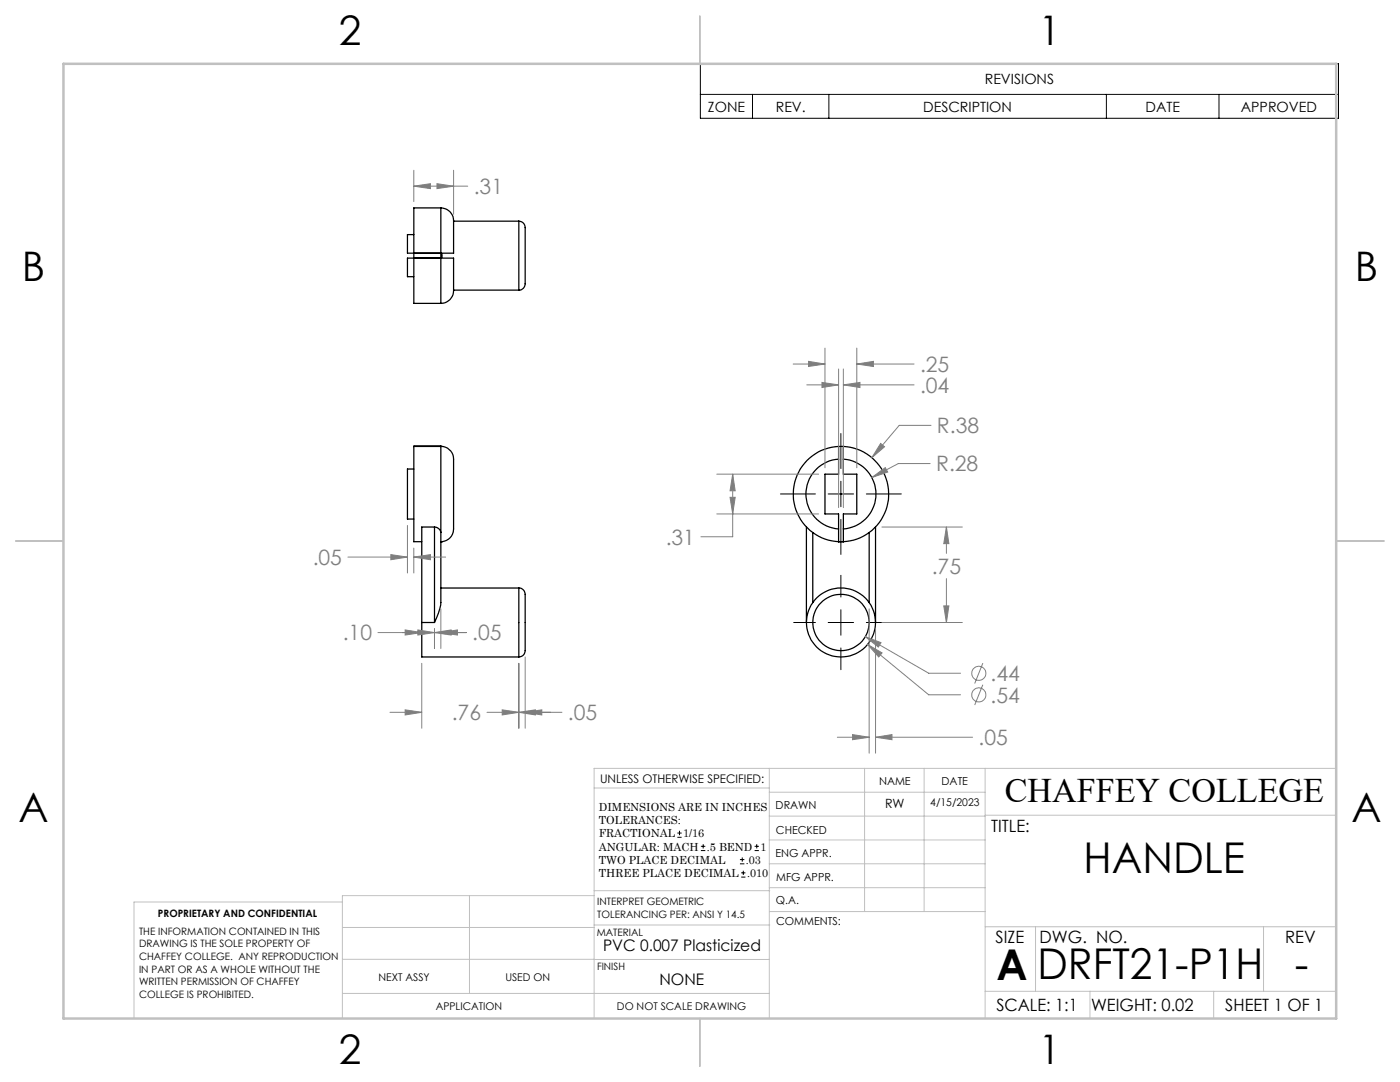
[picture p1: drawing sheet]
<svg xmlns="http://www.w3.org/2000/svg" width="279mm" height="216mm" viewBox="0 0 279 216" stroke-linecap="round" stroke-linejoin="round" font-family="sans-serif">
<g fill="none" stroke="#000" stroke-width=".25">
<path d="M82.6 46.8h-1.3v3.7h6.7M88 41.5a2.8 2.8 0 0 1 2.5 3.5v5.5h-2.5M88 51.5h2.5v5.5a2.8 2.8 0 0 1-2.5 3.5M88 41.5h-5.4v19h5.4M88 50.5v1M88 50.5a.62 .62 0 0 1 0 1M88 41.5v9M88 51.5v9M88 51.5h-6.7v3.7h1.3M90.5 57.9h13M90.5 44.1h13M103.5 44.1a1.54 1.54 0 0 1 1.3 2.1v9.8a1.47 1.47 0 0 1-1.3 1.9"/>
<path d="M103.5 44.1v13.8M82.6 89.1v19h1.6M82.6 89v.1M82.6 89h5.4M82.6 93.6h-1.3v10h1.3M88 89.1a2.71 2.71 0 0 1 2.5 3.4v12.2a2.76 2.76 0 0 1-2.5 3.4M88 89.1v17.2M88 89.1h.2M88 89v.1M167.4 91.6a7 7 0 0 0-6.6 7 7 7 0 0 0 6.6 7M167.4 89.1a9.5 9.5 0 0 0-8.7 6.7 9.5 9.5 0 0 0 3.5 10.5M167.4 89.1v2.5"/>
<path d="M167.4 89.1h.9M167.4 91.6v3h-2.8v8h2.8v3M168.3 89.1a9.5 9.5 0 0 1 8.6 6.7 9.5 9.5 0 0 1-3.4 10.5M168.3 91.6a7 7 0 0 1 6.5 7 7 7 0 0 1-6.5 7M168.3 89.1v2.5M168.3 91.6v3h2.7v8h-2.7v3M86.7 105.2a1.29 1.29 0 0 1 1.3 1.1M86.7 105.2h-2.5v19M86.7 105.2v19M88 108.1h.2zM88 106.3l-.1 14.5-.4 1.5-.8 1.9M88 117.3h15.5"/>
<path d="M103.5 117.3a1.51 1.51 0 0 1 1.3 2v6.5a15.9 15.9 0 0 1-.2 4.7l-.4 .4-.7 .2M103.5 117.3v13.8M160.9 105.2v19M162.2 106.3a9.3 9.3 0 0 0 5.2 1.8M162.2 106.3v13.9M167.4 105.6v2.5M167.4 108.1h.9M168.3 105.6v2.5M173.5 106.3a9.3 9.3 0 0 1-5.2 1.8M173.5 106.3v13.9M174.7 105.2v19M84.2 124.2v6.9h19.3"/>
<path d="M84.2 124.2h2.5"/>
<circle cx="167.8" cy="124.2" r="5.6"/>
<circle cx="167.8" cy="124.2" r="6.9"/>
</g>
<g fill="none" stroke="#808080" stroke-width=".2">
<path d="M82.6 37.1l3.3-.4v.9zM82.6 34v6.2M82.6 37.1h10.7M87.2 36.7l3.3 .4-3.3 .5zM90.5 34v8.8M158.3 72.6h6.3M161 76.8h6.4M161.4 72.1l3.2 .5-3.2 .5zM164 76.3l3.4 .5-3.4 .5zM164.6 69.5v23.8M167.4 73.6v27.7M168.3 76.8l3.3-.5v1z"/>
<path d="M168.3 73.6v27.7M168.3 76.8h14.1M171 72.6l3.3-.5v1zM171 69.5v23.8M171 72.6h11.4M143.1 94.6h20.3M145.7 99.2h1l-.5 3.4zM146.2 94.6l.5 3.3h-1zM146.2 94.6v12.5h-6.3M174 95.3l2.7-2 .5 .9zM175.8 88.5l.7 .6-2.5 2.2zM185.6 92.5h-6.3l-5.3 2.8"/>
<path d="M185.8 84.9h-6.3l-5.5 6.4M69.4 111.2h11.9M78 110.7l3.3 .5-3.3 .5zM81.3 104.8v9.5M82.6 111.2l3.3-.5v1zM82.6 109.4v4.9M82.6 111.2h6.3M143.1 102.6h20.3M176 105.2h16.1M188.9 105.2l.5 3.3h-1.1zM188.9 105.2v5.2M188.9 115.5v8.7"/>
<path d="M75.4 126.2h17.7M80.9 125.7l3.3 .5-3.3 .5zM83.4 125.7l3.3 .5-3.3 .5zM84.2 132.4v12.9M86.7 126.2l3.3-.5v1zM86.7 125.5v3.9M88 126.2l3.3-.5v1zM88 121.5v7.9M103.5 132.4v12.9M104.8 131.1v14.2M172.7 127l3.1 1.2-.5 .9zM172.7 127l12.6 7.3h6.4"/>
<path d="M173.1 128.6l2.9 1.7-.6 .8zM173.1 128.6l12.2 10h6.4M173.5 121.5v28.8M174.7 125.5v24.8M176 124.2h16.1M188.3 120.9h1.1l-.5 3.3zM196.1 136.6l-1.6 4.1M196.1 132.3l-1.6 4.1M77.8 142.1h6.4M80.9 141.6l3.3 .5-3.3 .6zM97.2 142.1h14.9M100.2 141.6l3.3 .5-3.3 .6z"/>
<path d="M103.5 142.1l3.4-.5v1.1zM104.8 142.1l3.3-.5v1.1zM167.1 147.1h6.4M170.1 146.6l3.4 .5-3.4 .5zM174.7 147.1l3.3-.5v1zM174.7 147.1h19.4"/>
<circle cx="195.3" cy="134.4" r="1.41"/>
<circle cx="195.3" cy="138.7" r="1.41"/>
</g>
<g fill="none" stroke="#000" stroke-width=".2">
<path d="M139.8 12.7h127.3v10.9h-127.3zM139.8 18.8h127.3M150.2 18.8v4.8M165.4 18.8v4.8M220.8 18.8v4.8M243.3 18.8v4.8M155.8 98.6h6.9M165.3 98.6h5.1M167.8 86.5v7M167.8 96v5.1M172.9 98.6h7M167.8 103.6v7"/>
<path d="M167.8 114.8v4.3M158.4 124.2h4.3M165.3 124.2h5.1M167.8 121.7v5.1M167.8 129.3v4.3M172.9 124.2h4.4M135.2 167.1h.8M135.2 166.2h.8M135.6 165.8v.9M139.9 169.7h.9M139.9 168.9h.9M140.3 168.5v.8"/>
<path d="M147.7 172.4h.9M147.7 171.5h.9M147.9 175h.9M147.9 174.2h.9M148.1 171.1v.8M148.3 173.7v.9M150.6 169.7h.8M150.6 168.9h.8M151 168.5v.8"/>
</g>
<g fill="none" stroke="#c0c0c0" stroke-width=".2">
<path d="M118.6 157.2h34.9M153.5 153.3v49.9M153.5 158.1h43.1M172.5 153.3v28.6M184.4 153.3v28.6M196.6 153.3v49.9M266.7 153.3h-148.1v49.9M68.3 180h-41.6v23.2M93.7 178.7v19.5M118.6 178.7h-50.3v24.5M118.6 177.7h35M153.5 167.6h43.1"/>
<path d="M153.5 162.8h43.1M153.5 172.4h43.1M153.5 177.1h43.1M196.6 162.7h70.1M68.3 198.2h85.2M68.3 191.4l85.2 .1M68.3 185.1h50.3M118.6 184.6h35M153.6 181.9h43M196.6 197.8h70.1M196.6 184.9h70.1M206.7 184.9v12.9"/>
<path d="M217.5 197.8v5.4M242.2 197.8v5.4M252.2 184.9v12.9"/>
</g>
<path d="M139.7 3.2v9.5M3.1 107.9h9.6M266.7 107.9h9.5M139.7 203.2v9.6" fill="none" stroke="#c0c0c0" stroke-width=".25"/>
<path d="M12.7 12.7h254v190.5h-254z" fill="none" stroke="#c0c0c0" stroke-width=".5"/>
<path d="M80.9 141.6l3.3 .5-3.3 .6zM103.5 142.1l3.4-.5v1.1zM78 110.7l3.3 .5-3.3 .5zM82.6 111.2l3.3-.5v1zM80.9 125.7l3.3 .5-3.3 .5zM86.7 126.2l3.3-.5v1zM100.2 141.6l3.3 .5-3.3 .6zM104.8 142.1l3.3-.5v1.1zM88 126.2l3.3-.5v1zM83.4 125.7l3.3 .5-3.3 .5zM175.8 88.5l-1.8 2.8 2.5-2.2zM188.9 105.2l.5 3.3h-1.1zM188.3 120.9h1.1l-.5 3.3zM173.1 128.6l2.3 2.5 .6-.8zM146.2 94.6l.5 3.3h-1zM145.7 99.2h1l-.5 3.4zM161.4 72.1l3.2 .5-3.2 .5zM171 72.6l3.3-.5v1zM172.7 127l2.6 2.1 .5-.9zM170.1 146.6l3.4 .5-3.4 .5zM174.7 147.1l3.3-.5v1zM174 95.3l3.2-1.1-.5-.9zM164 76.3l3.4 .5-3.4 .5zM168.3 76.8l3.3-.5v1zM82.6 37.1l3.3-.4v.9zM87.2 36.7l3.3 .4-3.3 .5z" fill="#808080"/>
<g font-size="8.5">
<text x="216.3" y="174.2">HANDLE</text>
<text x="198.9" y="195.5">A</text>
<text x="207.1" y="195.4">DRFT21-P1H</text>
<text x="258.4" y="195.4">-</text>
</g>
<g font-size="8.1">
<text x="67.6" y="8.9">2</text>
<text x="207.3" y="8.9">1</text>
<text x="4.4" y="56.2">B</text>
<text x="270.4" y="56.2">B</text>
<text x="3.7" y="164.1">A</text>
<text x="269.7" y="164.1">A</text>
<text x="67.6" y="212.4">2</text>
<text x="207.3" y="212.4">1</text>
</g>
<text font-size="6.9" x="200.5" y="160.1">CHAFFEY COLLEGE</text>
<g font-size="4.2" fill="#808080">
<text x="94.5" y="38.7">.31</text>
<text x="183.6" y="74.2">.25</text>
<text x="183.6" y="78.4">.04</text>
<text x="187" y="86.5">R.38</text>
<text x="186.8" y="94.1">R.28</text>
<text x="62.4" y="112.7">.05</text>
<text x="132.8" y="108.7">.31</text>
<text x="185.9" y="114.5">.75</text>
<text x="68.4" y="127.8">.10</text>
<text x="94.2" y="127.8">.05</text>
<text x="197.7" y="135.9">.44</text>
<text x="90.1" y="143.7">.76</text>
<text x="113.3" y="143.7">.05</text>
<text x="197.7" y="140.2">.54</text>
<text x="195.3" y="148.7">.05</text>
</g>
<g font-size="3.4">
<text x="197.8" y="166">TITLE:</text>
<text x="198.7" y="188.1">SIZE</text>
<text x="207.5" y="188.1">DWG. NO.</text>
<text x="256.5" y="188.2">REV</text>
<text x="198.8" y="201.7">SCALE: 1:1</text>
<text x="217.7" y="201.8">WEIGHT: 0.02</text>
<text x="244.5" y="201.7">SHEET 1 OF 1</text>
</g>
<g font-size="3.2">
<text x="120.4" y="189.8">PVC 0.007 Plasticized</text>
<text x="131.6" y="196.6">NONE</text>
</g>
<g font-size="2.8">
<text x="196.5" y="16.8">REVISIONS</text>
<text x="141.3" y="22.3">ZONE</text>
<text x="154.8" y="22.3">REV.</text>
<text x="184.3" y="22.3">DESCRIPTION</text>
<text x="228.6" y="22.3">DATE</text>
<text x="247.6" y="22.3">APPROVED</text>
</g>
<text font-size="2.5" x="176.6" y="161.3">RW</text>
<text font-size="2.4" x="119.8" y="156.2">UNLESS OTHERWISE SPECIFIED:</text>
<g font-size="2.2">
<text x="119.5" y="161.8">DIMENSIONS ARE IN INCHES</text>
<text x="154.8" y="161.4">DRAWN</text>
<text x="175.4" y="156.6">NAME</text>
<text x="187.9" y="156.7">DATE</text>
<text x="119.5" y="164.4">TOLERANCES:</text>
<text x="119.5" y="167.1">FRACTIONAL</text>
<text x="136.3" y="167.1">1/16</text>
<text x="154.9" y="166.3">CHECKED</text>
<text x="119.5" y="169.7">ANGULAR: MACH</text>
<text x="119.5" y="172.4">TWO PLACE DECIMAL</text>
<text x="141.1" y="169.7">.5 BEND</text>
<text x="148.9" y="172.4">.03</text>
<text x="151.8" y="169.7">1</text>
<text x="154.8" y="171">ENG APPR.</text>
<text x="119.5" y="175">THREE PLACE DECIMAL</text>
<text x="149.1" y="175">.010</text>
<text x="154.9" y="175.7">MFG APPR.</text>
<text x="154.9" y="180.4">Q.A.</text>
<text x="154.9" y="184.6">COMMENTS:</text>
</g>
<g font-size="2.1">
<text x="185.7" y="160.7">4/15/2023</text>
<text x="75.5" y="195.7">NEXT ASSY</text>
<text x="100.9" y="195.7">USED ON</text>
<text x="86.9" y="201.5">APPLICATION</text>
<text x="123.1" y="201.6">DO NOT SCALE DRAWING</text>
</g>
<g font-size="2">
<text x="31.5" y="182.9">PROPRIETARY AND CONFIDENTIAL</text>
<text x="119.2" y="180.6">INTERPRET GEOMETRIC</text>
<text x="119.2" y="183.1">TOLERANCING PER: ANSI Y 14.5</text>
<text x="27.8" y="186.5">THE INFORMATION CONTAINED IN THIS</text>
<text x="27.8" y="189">DRAWING IS THE SOLE PROPERTY OF</text>
<text x="27.8" y="191.6">CHAFFEY COLLEGE. ANY REPRODUCTION</text>
<text x="119.1" y="186.7">MATERIAL</text>
<text x="27.8" y="194.1">IN PART OR AS A WHOLE WITHOUT THE</text>
<text x="27.8" y="196.6">WRITTEN PERMISSION OF CHAFFEY</text>
<text x="119.1" y="193.5">FINISH</text>
<text x="27.8" y="199.1">COLLEGE IS PROHIBITED.</text>
</g>
</svg>
